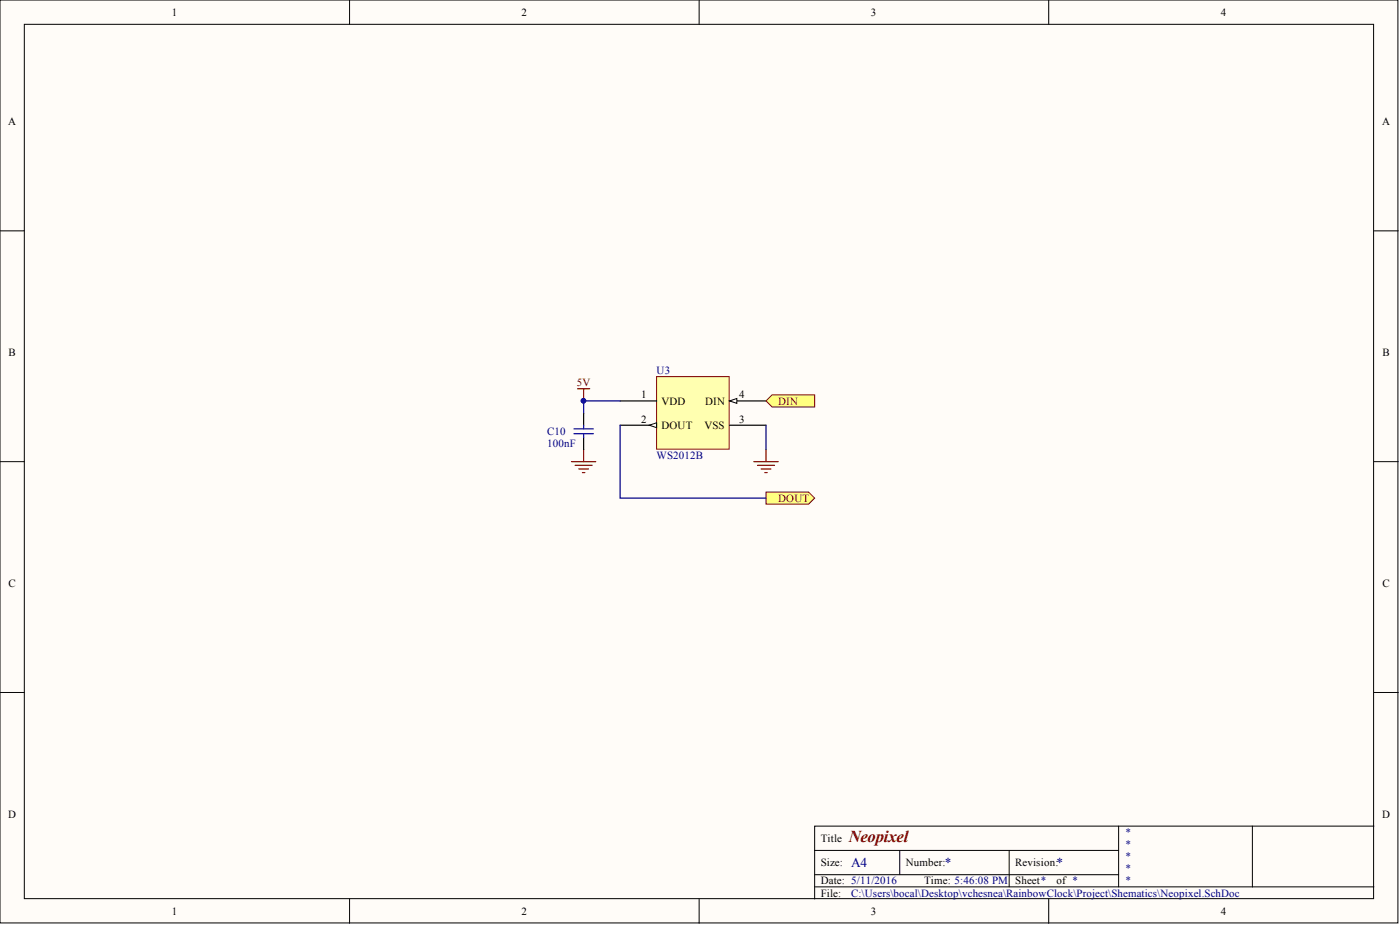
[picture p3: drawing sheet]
<svg xmlns="http://www.w3.org/2000/svg" width="292mm" height="193mm" viewBox="0 0 292 193" stroke-linecap="round" stroke-linejoin="round" font-family="sans-serif">
<g fill="#fffcf8" stroke="#000" stroke-width=".21">
<path d="M0 0h291.7v192.5h-291.7z"/>
<path d="M5.1 5.1h281.5v182.4h-281.5z"/>
</g>
<g fill="none" stroke="#000" stroke-width=".21">
<path d="M72.9 0v5.1M145.9 0v5.1M218.8 0v5.1M0 48.2h5.1M286.7 48.2h5M0 96.3h5.1M286.7 96.3h5M0 144.5h5.1M286.7 144.5h5M170 177.4h63.4M187.7 177.4v5.1M210.6 177.4v7.6"/>
<path d="M233.4 172.3v12.7M261.3 172.3h-91.3v15.2M286.7 172.3h-25.4v12.7M72.9 187.5v5.1M145.9 187.5v5.1M170 185h116.7M170 182.5h63.4M218.8 187.5v5.1"/>
</g>
<path d="M137 78.6h15.1v15.1h-15.1z" fill="#ffffb0" stroke="#800000" stroke-width=".21"/>
<path d="M129.4 83.6h7.6M129.4 88.7h7.6" fill="none" stroke="#000" stroke-width=".25"/>
<path d="M135.5 88.7l1.5-.5v1z" fill="#fffcf8" stroke="#000" stroke-width=".21"/>
<path d="M152.2 83.6h7.6" fill="none" stroke="#000" stroke-width=".25"/>
<path d="M152.2 83.6l1.5-.5v1z" fill="#fffcf8" stroke="#000" stroke-width=".21"/>
<path d="M121.8 86.2v2.5M121.8 91.2v2.6M152.2 88.7h7.6" fill="none" stroke="#000" stroke-width=".25"/>
<path d="M119.2 96.3h5.1M120 97.1h3.5M120.5 81.1h2.5M120.8 97.8h2M121.5 98.6h.5M121.8 81.1v2.5M121.8 93.8v2.5M157.3 96.3h5.1M158 97.1h3.6M158.8 97.8h2M159.6 98.6h.5M159.8 93.8v2.5" fill="none" stroke="#800000" stroke-width=".25"/>
<path d="M119.7 89.5h4.1M119.7 90.5h4.1M121.8 88.7v.8M121.8 90.5v.7" fill="none" stroke="#00f" stroke-width=".25"/>
<circle cx="121.7" cy="83.6" r=".47" fill="#000080" stroke="#000080" stroke-width=".21"/>
<g fill="#ffff80" stroke="#800000" stroke-width=".21">
<path d="M159.8 83.6l1.3-1.2h8.9v2.5h-8.9z" fill-rule="evenodd"/>
<path d="M159.8 102.6h8.9l1.3 1.3-1.3 1.3h-8.9z" fill-rule="evenodd"/>
</g>
<path d="M129.4 88.7v15.2h30.4M129.4 83.6h-7.6v2.6M159.8 88.7v5.1" fill="none" stroke="#000080" stroke-width=".25"/>
<circle cx="121.7" cy="83.6" r=".47" fill="#000080" stroke="#000080" stroke-width=".21"/>
<text font-size="3.5" fill="#800000" x="177.1" y="175.6">Neopixel</text>
<g font-size="2.8" fill="#000080">
<text x="177.6" y="180.9">A4</text>
<text x="197.1" y="180.9">*</text>
<text x="220.5" y="180.9">*</text>
</g>
<g font-size="2.3">
<text x="35.9" y="3.3">1</text>
<text x="108.8" y="3.3">2</text>
<text x="181.7" y="3.3">3</text>
<text x="254.7" y="3.3">4</text>
<text x="1.7" y="26.1">A</text>
<text x="288.4" y="26.1">A</text>
<text x="1.8" y="74.3">B</text>
<text x="288.4" y="74.3">B</text>
<text x="133.8" y="83.1">1</text>
<text x="154.2" y="83.1">4</text>
<text x="133.8" y="88.2">2</text>
<text x="138" y="84.4">VDD</text>
<text x="138" y="89.5">DOUT</text>
<text x="147" y="89.5">VSS</text>
<text x="147.1" y="84.4">DIN</text>
<text x="154.2" y="88.2">3</text>
<text x="1.8" y="122.4">C</text>
<text x="288.4" y="122.4">C</text>
<text x="1.7" y="170.6">D</text>
<text x="288.4" y="170.6">D</text>
<text x="171.2" y="175.6">Title</text>
<text x="171.2" y="180.7">Size:</text>
<text x="171.2" y="184.5">Date: 5/11/2016</text>
<text x="189" y="180.7">Number:</text>
<text x="192.8" y="184.5">Time: 5:46:08 PM</text>
<text x="211.8" y="180.7">Revision:</text>
<text x="211.8" y="184.5">Sheet*</text>
<text x="220.5" y="184.5">of *</text>
<text x="35.9" y="190.8">1</text>
<text x="108.8" y="190.8">2</text>
<text x="171.2" y="187">File:</text>
<text x="181.7" y="190.8">3</text>
<text x="254.7" y="190.8">4</text>
</g>
<g font-size="2.3" fill="#800000">
<text x="120.3" y="80.6">5V</text>
<text x="162.4" y="84.4">DIN</text>
<text x="162.4" y="104.7">DOUT</text>
</g>
<g font-size="2.3" fill="#000080">
<text x="137" y="78.1">U3</text>
<text x="114.2" y="93.3">100nF</text>
<text x="114.2" y="90.7">C10</text>
<text x="137" y="95.8">WS2012B</text>
<text x="234.7" y="174.4">*</text>
<text x="234.7" y="176.9">*</text>
<text x="234.7" y="179.4">*</text>
<text x="234.7" y="182">*</text>
<text x="234.7" y="184.5">*</text>
<text x="177.6" y="187">C:\Users\bocal\Desktop\vchesnea\RainbowClock\Project\Shematics\Neopixel.SchDoc</text>
</g>
</svg>
